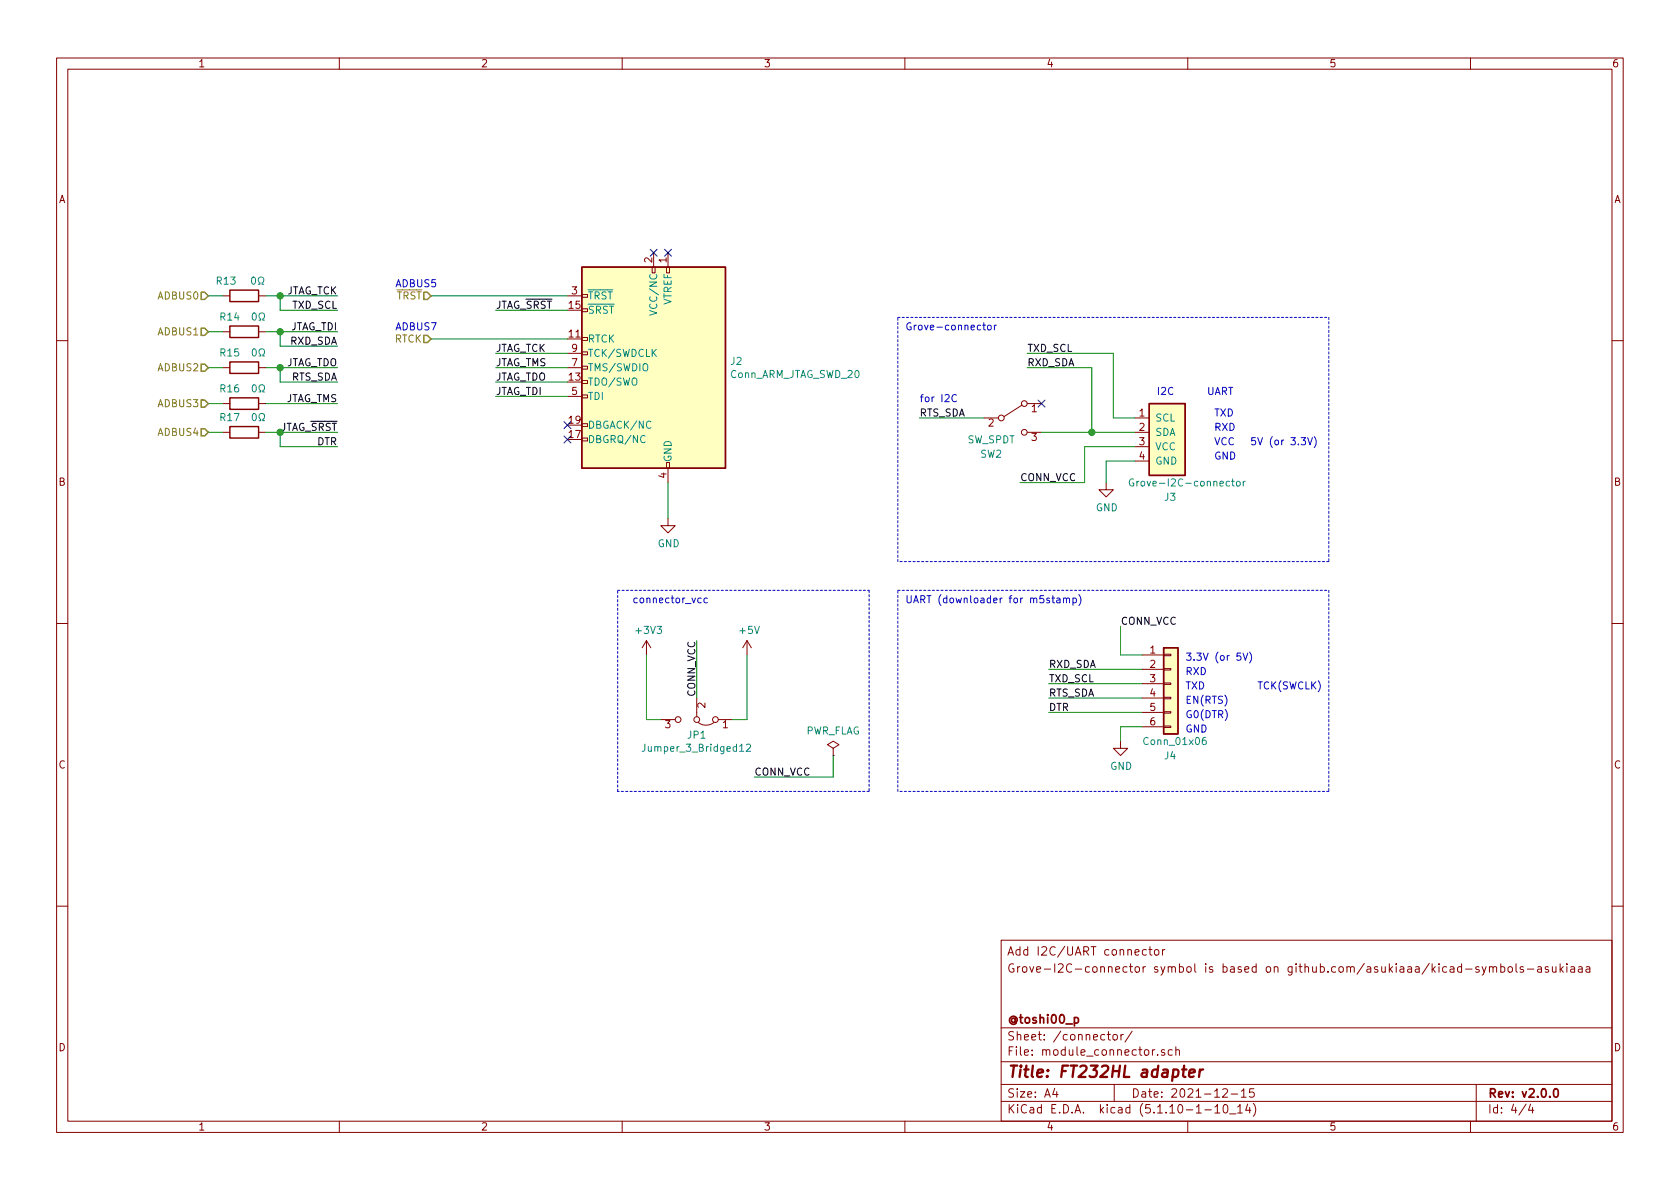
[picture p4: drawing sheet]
EESchema Schematic File Version 4
EELAYER 30 0
EELAYER END
$Descr A4 11693 8268
encoding utf-8
Sheet 4 4
Title "FT232HL adapter"
Date "2021-12-15"
Rev "v2.0.0"
Comp "@toshi00_p"
Comment1 ""
Comment2 ""
Comment3 "Grove-I2C-connector symbol is based on github.com/asukiaaa/kicad-symbols-asukiaaa"
Comment4 "Add I2C/UART connector"
$EndDescr
$Comp
L Connector:Conn_ARM_JTAG_SWD_20 J2
U 1 1
P 4550 2550
F 0 "J2" H 4020 2596 50  0000 R CNN
F 1 "Conn_ARM_JTAG_SWD_20" H 4020 2505 50  0000 R CNN
F 2 "Connector_PinHeader_2.54mm:PinHeader_2x10_P2.54mm_Horizontal" H 5000 1500 50  0001 L TNN
F 3 "http://infocenter.arm.com/help/topic/com.arm.doc.dui0499b/DUI0499B_system_design_reference.pdf" V 4200 1300 50  0001 C CNN
	1    4550 2550
	-1   0    0    -1  
$EndComp
$Comp
L power:GND #PWR051
U 1 1
P 4650 3600
F 0 "#PWR051" H 4650 3350 50  0001 C CNN
F 1 "GND" H 4655 3427 50  0000 C CNN
F 2 "" H 4650 3600 50  0001 C CNN
F 3 "" H 4650 3600 50  0001 C CNN
	1    4650 3600
	1    0    0    -1  
$EndComp
Wire Wire Line
	4650 3350 4650 3600
NoConn ~ 4650 1750
NoConn ~ 4550 1750
Text HLabel 3000 2050 0    50   Input ~ 0
~TRST
Text HLabel 3000 2350 0    50   Input ~ 0
RTCK
NoConn ~ 3950 2950
NoConn ~ 3950 3050
$Comp
L my-kicad-symbols:Grove-I2C-connector J3
U 1 1
P 8150 3050
F 0 "J3" H 8200 2650 50  0000 R CNN
F 1 "Grove-I2C-connector" H 8450 2750 50  0000 R CNN
F 2 "Connector:NS-Tech_Grove_1x04_P2mm_Vertical" H 8150 3050 50  0001 C CNN
F 3 "" H 8150 3050 50  0001 C CNN
	1    8150 3050
	-1   0    0    -1  
$EndComp
Wire Wire Line
	3950 2050 3000 2050
Wire Wire Line
	3000 2350 3950 2350
Text Label 3450 2450 0    50   ~ 0
JTAG_TCK
Wire Wire Line
	3950 2550 3450 2550
Text Label 3450 2550 0    50   ~ 0
JTAG_TMS
Text Label 3450 2650 0    50   ~ 0
JTAG_TDO
Text Label 3450 2750 0    50   ~ 0
JTAG_TDI
$Comp
L power:GND #PWR054
U 1 1
P 7700 3350
F 0 "#PWR054" H 7700 3100 50  0001 C CNN
F 1 "GND" H 7705 3177 50  0000 C CNN
F 2 "" H 7700 3350 50  0001 C CNN
F 3 "" H 7700 3350 50  0001 C CNN
	1    7700 3350
	1    0    0    -1  
$EndComp
Wire Wire Line
	7700 3350 7700 3200
Wire Wire Line
	7700 3200 7900 3200
Wire Wire Line
	7900 3100 7550 3100
Wire Wire Line
	7550 3100 7550 3350
Wire Wire Line
	7900 2900 7750 2900
Wire Wire Line
	7750 2900 7750 2450
Text Label 7150 2450 0    50   ~ 0
TXD_SCL
Wire Wire Line
	7900 3000 7600 3000
Wire Wire Line
	7600 3000 7600 2550
Text Label 7150 2550 0    50   ~ 0
RXD_SDA
Text Notes 8050 2750 0    50   ~ 0
I2C
Text Notes 8400 2750 0    50   ~ 0
UART
Text Notes 8450 2900 0    50   ~ 0
TXD
Text Notes 8450 3000 0    50   ~ 0
RXD
Text Notes 8450 3100 0    50   ~ 0
VCC
Text Notes 8450 3200 0    50   ~ 0
GND
Wire Wire Line
	7250 3000 7600 3000
Connection ~ 7600 3000
Text Label 6400 2900 0    50   ~ 0
RTS_SDA
NoConn ~ 7250 2800
Wire Notes Line
	6250 2200 9250 2200
Wire Notes Line
	9250 2200 9250 3900
Wire Notes Line
	9250 3900 6250 3900
Wire Notes Line
	6250 3900 6250 2200
Text Notes 6300 2300 0    50   ~ 0
Grove-connector
$Comp
L Connector_Generic:Conn_01x06 J4
U 1 1
P 8150 4750
F 0 "J4" H 8100 4250 50  0000 L CNN
F 1 "Conn_01x06" H 7950 4350 50  0000 L CNN
F 2 "Connector_PinHeader_2.54mm:PinHeader_1x06_P2.54mm_Vertical" H 8150 4750 50  0001 C CNN
F 3 "~" H 8150 4750 50  0001 C CNN
	1    8150 4750
	1    0    0    -1  
$EndComp
Text Notes 8250 4600 0    50   ~ 0
3.3V (or 5V)
Text Notes 8250 4700 0    50   ~ 0
RXD
Text Notes 8250 4800 0    50   ~ 0
TXD
Text Notes 8250 4900 0    50   ~ 0
EN(RTS)
Text Notes 8250 5000 0    50   ~ 0
G0(DTR)
Text Notes 8250 5100 0    50   ~ 0
GND
Wire Wire Line
	7950 4550 7800 4550
Wire Wire Line
	7950 5050 7800 5050
Wire Wire Line
	7800 5050 7800 5150
$Comp
L power:GND #PWR055
U 1 1
P 7800 5150
F 0 "#PWR055" H 7800 4900 50  0001 C CNN
F 1 "GND" H 7805 4977 50  0000 C CNN
F 2 "" H 7800 5150 50  0001 C CNN
F 3 "" H 7800 5150 50  0001 C CNN
	1    7800 5150
	1    0    0    -1  
$EndComp
Wire Notes Line
	9250 4100 9250 5500
Wire Notes Line
	9250 5500 6250 5500
Wire Notes Line
	6250 5500 6250 4100
Wire Notes Line
	6250 4100 9250 4100
Text Notes 6300 4200 0    50   ~ 0
UART (downloader for m5stamp)
Text Label 4850 4450 3    50   ~ 0
CONN_VCC
Text Label 7100 3350 0    50   ~ 0
CONN_VCC
Wire Wire Line
	7100 3350 7550 3350
Wire Wire Line
	7800 4350 7800 4550
Text Label 7800 4350 0    50   ~ 0
CONN_VCC
$Comp
L power:+3V3 #PWR052
U 1 1
P 4500 4550
F 0 "#PWR052" H 4500 4400 50  0001 C CNN
F 1 "+3V3" H 4515 4723 50  0000 C CNN
F 2 "" H 4500 4550 50  0001 C CNN
F 3 "" H 4500 4550 50  0001 C CNN
	1    4500 4550
	1    0    0    -1  
$EndComp
$Comp
L power:+5V #PWR053
U 1 1
P 5200 4550
F 0 "#PWR053" H 5200 4400 50  0001 C CNN
F 1 "+5V" H 5215 4723 50  0000 C CNN
F 2 "" H 5200 4550 50  0001 C CNN
F 3 "" H 5200 4550 50  0001 C CNN
	1    5200 4550
	1    0    0    -1  
$EndComp
Wire Notes Line
	6050 4100 6050 5500
Wire Notes Line
	6050 5500 4300 5500
Wire Notes Line
	4300 5500 4300 4100
Wire Notes Line
	4300 4100 6050 4100
Text Notes 4400 4200 0    50   ~ 0
connector_vcc
$Comp
L power:PWR_FLAG #FLG0103
U 1 1
P 5800 5250
F 0 "#FLG0103" H 5800 5325 50  0001 C CNN
F 1 "PWR_FLAG" H 5800 5423 50  0000 C CNN
F 2 "" H 5800 5250 50  0001 C CNN
F 3 "~" H 5800 5250 50  0001 C CNN
	1    5800 5250
	1    0    0    -1  
$EndComp
Wire Wire Line
	5800 5250 5800 5400
Wire Wire Line
	5800 5400 5250 5400
Text Label 5250 5400 0    50   ~ 0
CONN_VCC
$Comp
L Switch:SW_SPDT SW2
U 1 1
P 7050 2900
F 0 "SW2" H 6900 2650 50  0000 C CNN
F 1 "SW_SPDT" H 6900 2750 50  0000 C CNN
F 2 "Connector_PinHeader_2.54mm:PinHeader_1x03_P2.54mm_Vertical" H 7050 2900 50  0001 C CNN
F 3 "~" H 7050 2900 50  0001 C CNN
	1    7050 2900
	1    0    0    -1  
$EndComp
Text HLabel 1450 2050 0    50   Input ~ 0
ADBUS0
Text HLabel 1450 2300 0    50   Input ~ 0
ADBUS1
Text HLabel 1450 2550 0    50   Input ~ 0
ADBUS2
Text HLabel 1450 2800 0    50   Input ~ 0
ADBUS3
Text HLabel 1450 3000 0    50   Input ~ 0
ADBUS4
Text Label 2350 2050 2    50   ~ 0
JTAG_TCK
Wire Wire Line
	1450 2050 1550 2050
Wire Wire Line
	1950 2150 2350 2150
Text Label 2350 2150 2    50   ~ 0
TXD_SCL
Wire Wire Line
	3450 2450 3950 2450
Wire Wire Line
	1450 2300 1550 2300
Text Label 2350 2300 2    50   ~ 0
JTAG_TDI
Wire Wire Line
	1950 2400 2350 2400
Wire Wire Line
	1950 2300 2350 2300
Text Label 2350 2400 2    50   ~ 0
RXD_SDA
Wire Wire Line
	3450 2750 3950 2750
Text Label 2350 2550 2    50   ~ 0
JTAG_TDO
Text Label 2350 2650 2    50   ~ 0
RTS_SDA
Wire Wire Line
	1450 2550 1550 2550
Wire Wire Line
	1950 2650 2350 2650
Wire Wire Line
	1850 2800 2350 2800
Text Label 2350 2800 2    50   ~ 0
JTAG_TMS
Text Label 2350 3000 2    50   ~ 0
JTAG_~SRST
Wire Wire Line
	1450 3000 1550 3000
Wire Wire Line
	1950 3100 2350 3100
Wire Wire Line
	1950 3000 2350 3000
Text Label 2350 3100 2    50   ~ 0
DTR
Wire Wire Line
	3450 2650 3950 2650
Wire Wire Line
	3950 2150 3450 2150
Text Label 3450 2150 0    50   ~ 0
JTAG_~SRST
Wire Wire Line
	6400 2900 6850 2900
Wire Wire Line
	7600 2550 7150 2550
Wire Wire Line
	7150 2450 7750 2450
Text Label 7300 4650 0    50   ~ 0
RXD_SDA
Text Label 7300 4750 0    50   ~ 0
TXD_SCL
Text Label 7300 4850 0    50   ~ 0
RTS_SDA
Text Label 7300 4950 0    50   ~ 0
DTR
Wire Wire Line
	7300 4650 7950 4650
Wire Wire Line
	7300 4750 7950 4750
Wire Wire Line
	7300 4850 7950 4850
Wire Wire Line
	7300 4950 7950 4950
Text Notes 8700 3100 0    50   ~ 0
5V (or 3.3V)
Text Notes 6400 2800 0    50   ~ 0
for I2C
Text Notes 2750 2000 0    50   ~ 0
ADBUS5
Text Notes 2750 2300 0    50   ~ 0
ADBUS7
Text Notes 8750 4800 0    50   ~ 0
TCK(SWCLK)
$Comp
L Device:R R13
U 1 1
P 1700 2050
F 0 "R13" V 1800 2100 50  0000 L CNN
F 1 "0Ω" V 1800 1900 50  0000 L CNN
F 2 "Resistor_SMD:R_0603_1608Metric_Pad0.98x0.95mm_HandSolder" V 1630 2050 50  0001 C CNN
F 3 "~" H 1700 2050 50  0001 C CNN
	1    1700 2050
	0    -1   -1   0   
$EndComp
Wire Wire Line
	1850 2050 1950 2050
Wire Wire Line
	1950 2150 1950 2050
Connection ~ 1950 2050
Wire Wire Line
	1950 2050 2350 2050
Wire Wire Line
	1950 2300 1950 2400
$Comp
L Device:R R14
U 1 1
P 1700 2300
F 0 "R14" V 1800 2400 50  0000 C CNN
F 1 "0Ω" V 1800 2200 50  0000 C CNN
F 2 "Resistor_SMD:R_0603_1608Metric_Pad0.98x0.95mm_HandSolder" V 1630 2300 50  0001 C CNN
F 3 "~" H 1700 2300 50  0001 C CNN
	1    1700 2300
	0    -1   -1   0   
$EndComp
Wire Wire Line
	1850 2300 1950 2300
Connection ~ 1950 2300
$Comp
L Device:R R15
U 1 1
P 1700 2550
F 0 "R15" V 1800 2650 50  0000 C CNN
F 1 "0Ω" V 1800 2450 50  0000 C CNN
F 2 "Resistor_SMD:R_0603_1608Metric_Pad0.98x0.95mm_HandSolder" V 1630 2550 50  0001 C CNN
F 3 "~" H 1700 2550 50  0001 C CNN
	1    1700 2550
	0    -1   -1   0   
$EndComp
Wire Wire Line
	1850 2550 1950 2550
Wire Wire Line
	1950 2550 1950 2650
Connection ~ 1950 2550
Wire Wire Line
	1950 2550 2350 2550
$Comp
L Device:R R16
U 1 1
P 1700 2800
F 0 "R16" V 1800 2900 50  0000 C CNN
F 1 "0Ω" V 1800 2700 50  0000 C CNN
F 2 "Resistor_SMD:R_0603_1608Metric_Pad0.98x0.95mm_HandSolder" V 1630 2800 50  0001 C CNN
F 3 "~" H 1700 2800 50  0001 C CNN
	1    1700 2800
	0    -1   -1   0   
$EndComp
Wire Wire Line
	1450 2800 1550 2800
$Comp
L Device:R R17
U 1 1
P 1700 3000
F 0 "R17" V 1800 3100 50  0000 C CNN
F 1 "0Ω" V 1800 2900 50  0000 C CNN
F 2 "Resistor_SMD:R_0603_1608Metric_Pad0.98x0.95mm_HandSolder" V 1630 3000 50  0001 C CNN
F 3 "~" H 1700 3000 50  0001 C CNN
	1    1700 3000
	0    -1   -1   0   
$EndComp
Wire Wire Line
	1850 3000 1950 3000
Wire Wire Line
	1950 3000 1950 3100
Connection ~ 1950 3000
$Comp
L Jumper:Jumper_3_Bridged12 JP1
U 1 1
P 4850 5000
F 0 "JP1" H 4850 5111 50  0000 C CNN
F 1 "Jumper_3_Bridged12" H 4850 5202 50  0000 C CNN
F 2 "Connector_PinHeader_2.54mm:PinHeader_1x03_P2.54mm_Vertical" H 4850 5000 50  0001 C CNN
F 3 "~" H 4850 5000 50  0001 C CNN
	1    4850 5000
	-1   0    0    1   
$EndComp
Wire Wire Line
	4500 5000 4600 5000
Wire Wire Line
	4500 4550 4500 5000
Wire Wire Line
	5100 5000 5200 5000
Wire Wire Line
	5200 4550 5200 5000
Wire Wire Line
	4850 4450 4850 4850
$EndSCHEMATC
